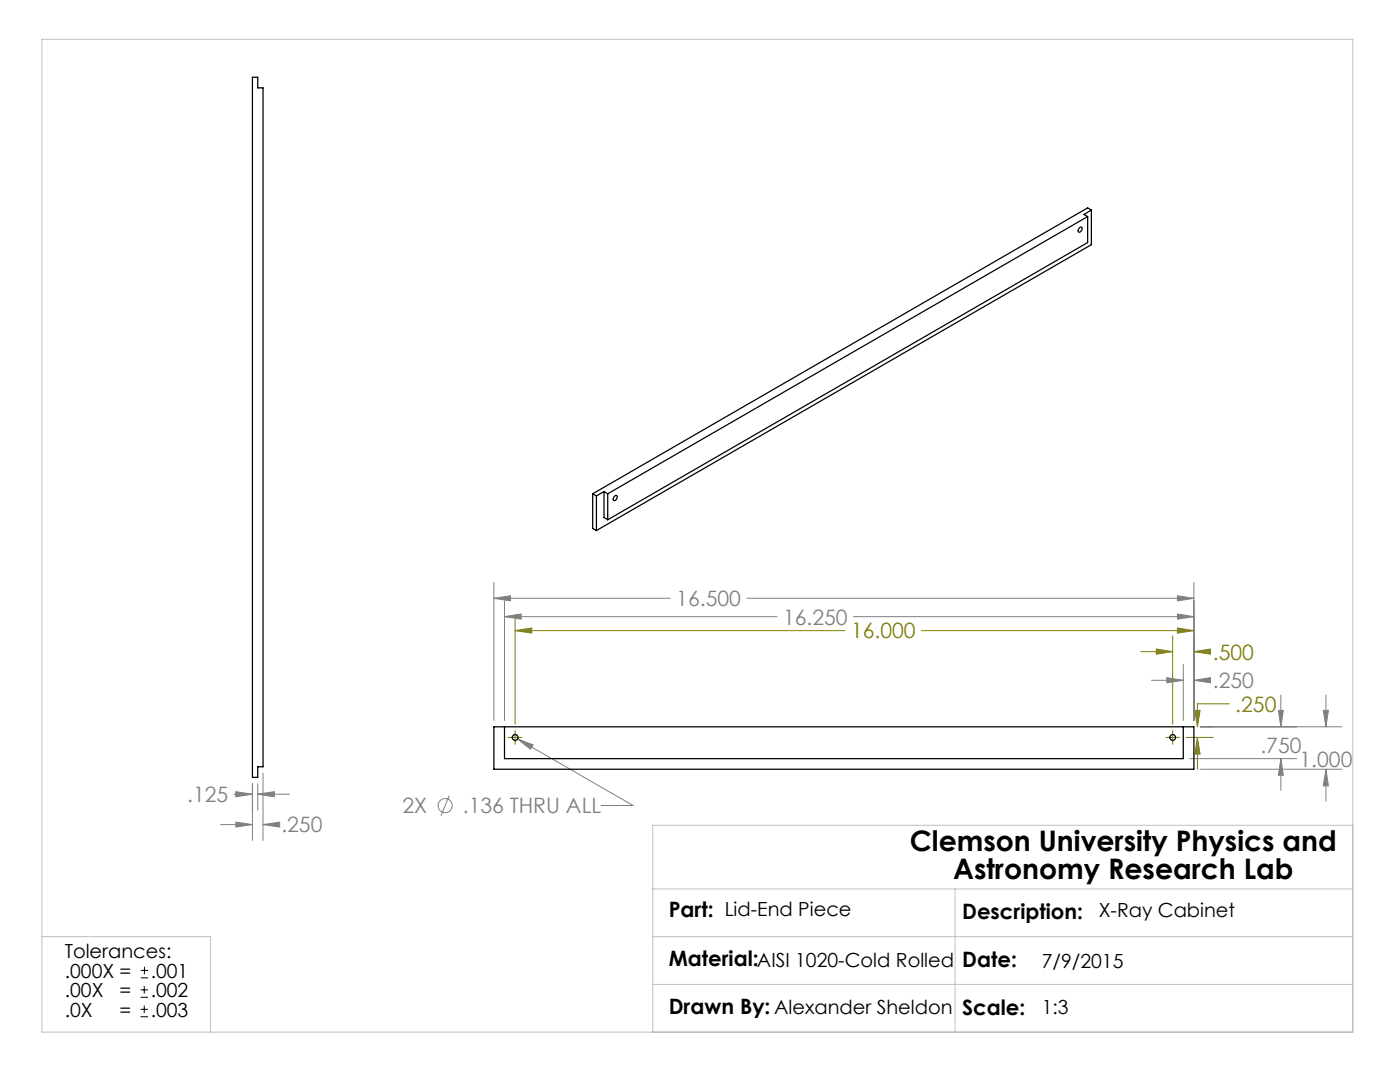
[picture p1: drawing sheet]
<svg xmlns="http://www.w3.org/2000/svg" width="279mm" height="216mm" viewBox="0 0 279 216" stroke-linecap="round" stroke-linejoin="round" font-family="sans-serif">
<g fill="none" stroke="#808080" stroke-width=".2">
<path d="M98.6 119.4l3.3-.5v1zM98.6 116.2v27.6M98.6 119.4h35.2M100.7 119.9v23.9M149 119.4h89.3M235 118.9l3.3 .5-3.3 .5zM238.3 116.2v27.6M100.7 123l3.3-.5v1zM100.7 123h54.4M170.3 123h68M229.8 135.7h6.3M232.9 135.2l3.2 .5-3.2 .5z"/>
<path d="M235 122.5l3.3 .5-3.3 .5zM236.1 132.6v11.2M238.3 135.7l3.3-.5v1zM238.3 135.7h2.5M255.6 138.7v6.3M264.6 138.7v6.3M46.7 158.5h3.7M47.1 158l3.3 .5-3.3 .5zM50.4 156.4v11.3M51.4 158.5l3.4-.5v1zM51.4 156.4v5.2M51.4 158.5h6.4"/>
<path d="M52.5 154.3v13.4M89.6 158.7l-1.6 4.1M103.3 147.4l3.1 1.2-.5 .9zM103.3 147.4l23 13.3h-6.3M237.4 151.4h21.4M239.5 145h28.3M239.5 153.5h28.3M255.1 141.7h1l-.5 3.3zM255.6 151.4l.5 3.3h-1zM255.6 151.4v6.3M264.1 141.7h1l-.5 3.3zM264.6 153.5l.5 3.3h-1z"/>
<path d="M264.6 153.5v6.3M44 164.5h6.4M47.1 164l3.3 .5-3.3 .5zM52.5 164.5l3.3-.5v1zM52.5 164.5h2.5"/>
<circle cx="88.8" cy="160.7" r="1.41"/>
</g>
<path d="M28 199h1.5M28 197.5h1.5M28.1 195.1h1.5M28.1 193.6h1.5M28.8 196.8v1.5M28.8 192.9v1.5M28 202.9h1.5M28 201.4h1.5M28.8 200.7v1.4" fill="none" stroke="#000" stroke-width=".2"/>
<g fill="none" stroke="#808000" stroke-width=".2">
<path d="M102.8 122.7v21.8M102.8 125.8h65.9M102.8 125.8l3.3-.5v1zM183.9 125.8h54.4M227.7 130h6.3M230.8 129.5l3.2 .5-3.2 .5zM234 126.9v17.6M235 125.3l3.3 .5-3.3 .5zM238.3 122.7v21.1M238.3 130h2.5M238.3 130l3.3-.5v1zM101.4 147.1h2.8"/>
<path d="M102.8 145.8v2.7M232.7 147.1h2.7M234 145.8v2.7M236.7 147.1h5.4M238.5 141.7h1l-.5 3.3zM239 147.1v6.4M239 147.1l.5 3.4h-1zM239.5 145h2.6M245.3 140.4h-6.3v4.6"/>
</g>
<path d="M8.4 7.8h261.6v198.2h-261.6zM130.3 177.4h139.7M190.6 177.4v28.6M270 164.7h-139.7v41.3M8.4 186.9h33.6v19.1M130.3 186.9h139.7M130.3 196.4h139.7" fill="none" stroke="#c0c0c0" stroke-width=".2"/>
<path d="M238.5 141.7h1l-.5 3.3zM239 147.1l.5 3.4h-1zM238.3 130l3.3-.5v1zM230.8 129.5l3.2 .5-3.2 .5zM235 125.3l3.3 .5-3.3 .5zM102.8 125.8l3.3-.5v1z" fill="#808000"/>
<path d="M255.1 141.7h1l-.5 3.3zM255.6 151.4l.5 3.3h-1zM264.6 153.5l.5 3.3h-1zM264.1 141.7h1l-.5 3.3zM238.3 135.7l3.3-.5v1zM232.9 135.2l3.2 .5-3.2 .5zM235 122.5l3.3 .5-3.3 .5zM100.7 123l3.3-.5v1zM98.6 119.4l3.3-.5v1zM235 118.9l3.3 .5-3.3 .5zM103.3 147.4l2.6 2.1 .5-.9zM51.4 158.5l3.4-.5v1zM47.1 158l3.3 .5-3.3 .5zM47.1 164l3.3 .5-3.3 .5zM52.5 164.5l3.3-.5v1z" fill="#808080"/>
<g fill="none" stroke="#000" stroke-width=".25">
<path d="M50.4 15.4h1v2.1h1.1v135.5h-1.1v2.1h-1zM215.4 45.5l.3-.2a.58 .58 0 0 1 .2 .7 .58 .58 0 0 1-.6 .3l-.1-.3zM217.1 43.2l-95.8 55.3M217.1 43.2v5.2l-95.8 55.3M217.8 41.9l-.7-.4-98.8 57M217.8 41.9l-1.5 .9 .8 .4M217.8 41.9v6.9l-98.8 57.1M118.3 98.5l.7 .5M118.3 98.5v6.9l.7 .5M119 99v6.9M120.5 98.1l.8 .4M120.5 98.1l-1.5 .9"/>
<path d="M120.5 98.1v5.2l.8 .4M121.3 98.5v5.2M122.6 99l.3-.2a.58 .58 0 0 1 .2 .7 .58 .58 0 0 1-.6 .4l-.1-.3zM98.6 145h139.7v8.5h-139.7zM100.7 145v6.4h135.4v-6.4"/>
<circle cx="102.8" cy="147.1" r=".58"/>
<circle cx="234.1" cy="147.1" r=".58"/>
</g>
<g font-size="5.6">
<text x="181.6" y="169.8">Clemson University Physics and</text>
<text x="190.2" y="175.5">Astronomy Research Lab</text>
</g>
<g font-size="4.2" fill="#808080">
<text x="135" y="121">16.500</text>
<text x="156.3" y="124.6">16.250</text>
<text x="242" y="137.3">.250</text>
<text x="251.5" y="150.3">.750</text>
<text x="259.4" y="153.1">1.000</text>
<text x="37.4" y="160.1">.125</text>
<text x="56.1" y="166.1">.250</text>
<text x="80.3" y="162.3">2X</text>
<text x="92.4" y="162.3">.136 THRU ALL</text>
</g>
<g font-size="4.2" fill="#808000">
<text x="169.8" y="127.4">16.000</text>
<text x="242" y="131.6">.500</text>
<text x="246.5" y="142">.250</text>
</g>
<g font-size="4.2">
<text x="133.5" y="183.1">Part: Lid-End Piece</text>
<text x="192" y="183.3">Description:</text>
<text x="133.5" y="192.7">Material:AISI 1020-Cold Rolled</text>
<text x="192" y="192.9">Date:</text>
<text x="133.5" y="202.3">Drawn By: Alexander Sheldon</text>
<text x="192" y="202.5">Scale:</text>
</g>
<g font-size="3.9">
<text x="219.3" y="183.1">X-Ray Cabinet</text>
<text x="12.9" y="191.2">Tolerances:</text>
<text x="12.9" y="195.1">.000X =</text>
<text x="30.1" y="195.1">.001</text>
<text x="207.9" y="193.1">7/9/2015</text>
<text x="12.9" y="199">.00X</text>
<text x="12.9" y="202.8">.0X</text>
<text x="23.9" y="202.8">=</text>
<text x="23.9" y="199">=</text>
<text x="30.1" y="202.8">.003</text>
<text x="30.1" y="199">.002</text>
<text x="207.9" y="202.3">1:3</text>
</g>
</svg>
